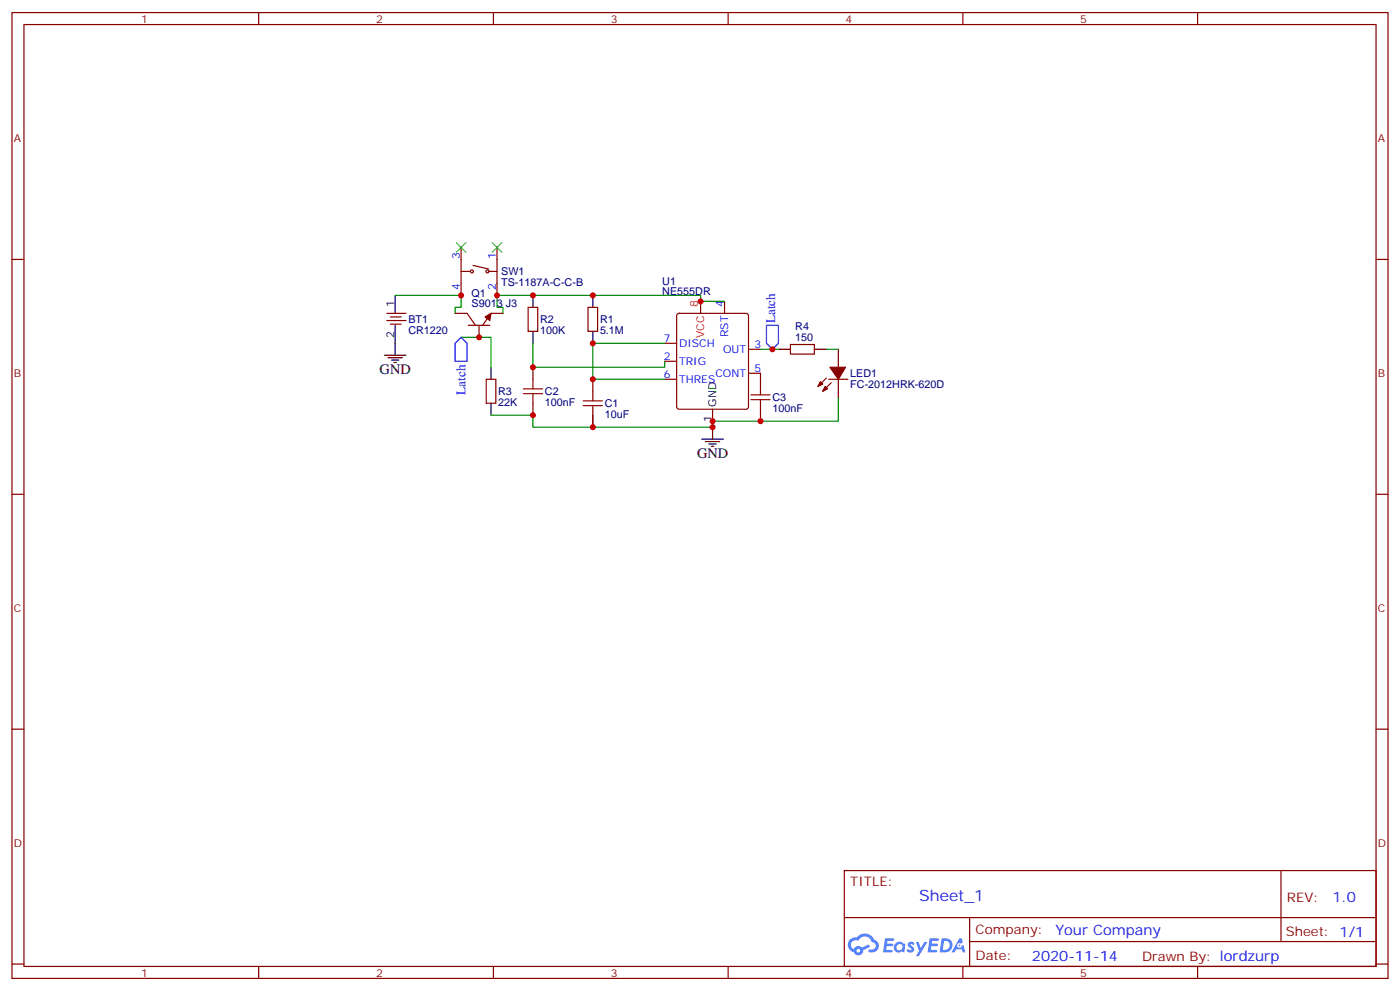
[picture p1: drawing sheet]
<svg xmlns="http://www.w3.org/2000/svg" width="412mm" height="292mm" viewBox="0 0 412 292" stroke-linecap="round" stroke-linejoin="round" font-family="sans-serif">
<g fill="none" stroke="#870000" stroke-width=".35">
<path d="M3.5 3.7h405.4v284.3h-405.4zM7.1 7.2h398.2v277.3h-398.2zM76.2 3.7v3.5M145.3 3.7v3.5M214.5 3.7v3.5M283.6 3.7v3.5M352.8 3.7v3.5M3.5 76.4h3.6M405.3 76.4h3.6M3.5 145.5h3.6M405.3 145.5h3.6M3.5 214.7h3.6"/>
<path d="M405.3 214.7h3.6M248.7 256.3h156.6v28.2h-156.6zM377.3 256.3v20.9M248.7 270.1h156.5M285.6 277.2h119.6M285.6 270.1v14.2M3.5 283.8h3.6M76.2 284.5v3.5M145.3 284.5v3.5M214.5 284.5v3.5M283.6 284.5v3.5M352.8 284.5v3.5"/>
<path d="M405.3 283.8h3.6"/>
</g>
<g fill="#5487ff">
<path d="M267.7 277.5a1.22 1.22 0 0 1 1.7 .2l-.4 .6a.47 .47 0 0 0-.3-.4 .47 .47 0 0 0-.5 .2l.1 .2a1.14 1.14 0 0 1 .8 1.8 1.14 1.14 0 0 1-1.9 0l-.2-.2 .5-.6 .7 .5a.29 .29 0 0 0 .3-.3 .29 .29 0 0 0-.2-.3 1.04 1.04 0 0 1-.6-1.7z"/>
<path d="M260.7 276.2h2.4l.3 .2-.2 .5-1.8 .1-.1 .8h1.5l.3 .4-.3 .4h-1.6l-.2 1.1h1.7l.2 .3-.2 .3-2.6 .1z"/>
<path d="M273.8 276.2h2.4l.3 .2-.1 .5-1.8 .1-.2 .8h1.6l.3 .4-.4 .4-1.6-.1-.1 1.1 1.7 .1 .2 .3-.2 .3-2.6 .1z"/>
<path d="M282.6 276.2h.7l.3 1.3-.6 .3a.69 .69 0 0 0-1 .3 .69 .69 0 0 0 .4 .9 .69 .69 0 0 0 .9-.6l.5-.2 .6 2.2h-.8l-.2-.9h-1.8l-.5 .9h-.8z"/>
<path d="M269.8 277.3h.8l.6 1.8 1.1-1.8h.9l-2.6 4.2h-.8l.9-1.5z"/>
<path d="M277.4 276.2l-.6 4.2h1.3a2.11 2.11 0 0 0 2.5-2.1 2.11 2.11 0 0 0-2.5-2.1zM278.1 277a1.39 1.39 0 0 1 1.7 1.4 1.39 1.39 0 0 1-1.8 1.2h-.3z"/>
<path d="M263.7 277.8a1.54 1.54 0 0 0-.1 2.2 1.54 1.54 0 0 0 2.2 .1l.6 .3 .3-2.3-.2-.3h-.4a1.49 1.49 0 0 0-2.4 0zM264 278.8a.94 .94 0 0 1 1.8 0 .94 .94 0 0 1-1.8 0z"/>
<path d="M250.4 276.6a2.18 2.18 0 0 0 1.1 3.7 1.44 1.44 0 0 0 1.6 .9 1.44 1.44 0 0 0 1.2-1.4l2-1.1-.5-.7-1.9 1a1.47 1.47 0 0 0-2.4 .4 1.39 1.39 0 0 1-.7-1.9 1.39 1.39 0 0 1 2-.5 2.12 2.12 0 0 1 2.2-1.3 2.12 2.12 0 0 1 1.9 1.7 1.14 1.14 0 0 1 1.1 1.4 1.14 1.14 0 0 1-1.7 .7 .43 .43 0 0 0-.5 .4 .43 .43 0 0 0 .4 .5 1.98 1.98 0 0 0 2.5-1.2 1.98 1.98 0 0 0-1.2-2.6 3.1 3.1 0 0 0-5.3-.6l-.9 .1zM252.3 279.9a.55 .55 0 0 1 1.1 0 .55 .55 0 0 1-1.1 0z"/>
<circle cx="282.6" cy="278.3" r=".26"/>
</g>
<g fill="none" stroke="#000" stroke-width=".35">
<path d="M116.4 87v5.3M116.4 95.8v8.8M157 87v3.5M157 97.5v3.6M174.6 87v3.5M174.6 97.5v3.6M113.2 104.6h6.4M114.3 105.3h4.2M115.4 106h2.1M116.1 106.7h.7M144.6 108.1v3.6M144.6 118.7v3.5"/>
<path d="M229.3 102.8h3.5M239.9 102.8h3.5M206.7 129.3h6.4M207.8 130h4.2M208.8 130.7h2.2M209.5 131.4h.8M209.9 125.8v3.5"/>
</g>
<g fill="none" stroke="#870000" stroke-width=".35">
<path d="M135.8 72.8v14.2M135.8 79.9h2.5M139.3 78.1l4.6 1.1M143.9 79.9h2.5M146.4 72.8v14.2M113.9 92.3h5.7M113.9 94.4h5.7M115 93.3h3.2M115 95.4h3.2M134.1 92.3h3.5l2.5 3.5M137.9 95.8h6.4M141.1 95.8v3.5"/>
<path d="M148.2 92.3h-3.6l-2.4 3.5M155.6 90.5h2.8v7h-2.8zM173.2 90.5h2.8v7h-2.8zM199.6 92.5l.4-.2h19.8l.5 .2 .2 .5v26.8l-.2 .5-.5 .2h-19.8l-.5-.3-.2-.4v-26.8zM206.4 88.7v3.6M213.4 88.7v3.6M143.2 111.7h2.8v7h-2.8zM157 108.1v3.6M157 118.7v3.5M174.6 111.7v3.5M195.8 101.1h3.5M195.8 111.7h3.5"/>
<path d="M195.8 106.4h3.5M220.5 109.9h3.5v3.5M220.5 102.8h3.5M232.8 101.4h7.1v2.8h-7.1zM243.4 111.3l-2.5 2.5M244.1 111.7h5.7M244.8 112.7l-2.4 2.5M246.9 102.8v5.3M246.9 111.7v5.2M174.6 122.2v3.6M209.9 120.5v3.5M224 120.5v3.5"/>
<circle cx="139" cy="79.9" r=".44"/>
<circle cx="143.6" cy="79.9" r=".44"/>
</g>
<path d="M116.4 87h19.4v3.5h-1.7v1.8M135.8 99.3h8.8v8.8M213.4 88.7h-7v-1.7h-60v3.5h1.8v1.8M157 101.1v7h38.8v-1.7M195.8 101.1h-21.2v10.6h21.2M224 102.8h5.3M243.4 102.8h3.5M246.9 116.9v7.1h-37v1.8M144.6 122.2h12.4v3.6h17.6M174.6 122.2v3.6h35.3M209.9 124v1.8" fill="none" stroke="#008700" stroke-width=".35"/>
<path d="M154.2 115.9h5.6M154.2 114.5h5.6M157 111.7v2.8M157 115.9v2.8M171.8 119.4h5.6M171.8 118h5.6M174.6 115.2v2.8M174.6 119.4v2.8M221.2 117.7h5.6M221.2 116.2h5.6M224 113.4v2.8M224 117.7v2.8" fill="none" stroke="#a10000" stroke-width=".35"/>
<g fill="#870000" stroke="#870000" stroke-width=".35">
<path d="M142.9 93.3l1.7-1-.3 2.1z"/>
<path d="M243.1 113.8l.7 .7-1.4 .7z"/>
<path d="M241.7 112.4l.7 .7-1.5 .7z"/>
<path d="M244.5 108.1h4.6l-2.2 3.6z"/>
</g>
<path d="M135.8 99.3l1.8 1.8v5.3h-3.5v-5.3zM225.8 95.8h3.5v5.3l-1.8 1.7-1.7-1.7z" fill="none" stroke="#00f" stroke-width=".35"/>
<path d="M134.4 71.4l2.8 2.9M137.2 71.4l-2.8 2.9M145 71.4l2.8 2.9M147.8 71.4l-2.8 2.9" fill="none" stroke="#3c3" stroke-width=".35"/>
<g fill="#c00">
<circle cx="174.6" cy="101.1" r=".88"/>
<circle cx="157" cy="108.1" r=".88"/>
<circle cx="157" cy="87" r=".88"/>
<circle cx="174.6" cy="87" r=".88"/>
<circle cx="206.4" cy="88.7" r=".88"/>
<circle cx="224" cy="124" r=".88"/>
<circle cx="135.8" cy="87" r=".88"/>
<circle cx="146.4" cy="87" r=".88"/>
<circle cx="227.5" cy="102.8" r=".88"/>
<circle cx="141.1" cy="99.3" r=".88"/>
<circle cx="174.6" cy="125.8" r=".88"/>
<circle cx="174.6" cy="111.7" r=".88"/>
<circle cx="157" cy="122.2" r=".88"/>
<circle cx="209.9" cy="124" r=".88"/>
<circle cx="209.9" cy="125.8" r=".88"/>
</g>
<text font-size="4.6" fill="#00f" x="270.8" y="265.3">Sheet_1</text>
<g font-size="4.2">
<text x="111.8" y="110.2">GND</text>
<text x="205.3" y="134.9">GND</text>
</g>
<g font-size="4.2" fill="#00f">
<text x="392.5" y="265.6">1.0</text>
<text x="310.9" y="275.1">Your Company</text>
<text x="304" y="282.9">2020-11-14</text>
</g>
<g font-size="3.9" fill="#00f">
<text x="228.4" y="95.1" transform="rotate(-90 228.4 95.1)">Latch</text>
<text x="137.1" y="116.2" transform="rotate(-90 137.1 116.2)">Latch</text>
</g>
<g font-size="3.9" fill="#800">
<text x="250.5" y="260.9">TITLE:</text>
<text x="379.1" y="265.6">REV:</text>
<text x="287.4" y="275.1">Company:</text>
<text x="378.7" y="275.7">Sheet: 1/1</text>
<text x="287.4" y="282.8">Date:</text>
<text x="336.4" y="282.8">Drawn By: lordzurp</text>
</g>
<g font-size="3.2" fill="#800">
<text x="41.6" y="6.7">1</text>
<text x="110.8" y="6.7">2</text>
<text x="179.9" y="6.7">3</text>
<text x="249.1" y="6.7">4</text>
<text x="318.2" y="6.7">5</text>
<text x="4.1" y="41.8">A</text>
<text x="405.9" y="41.8">A</text>
<text x="4.1" y="110.9">B</text>
<text x="405.9" y="110.9">B</text>
<text x="4.1" y="180.1">C</text>
<text x="405.9" y="180.1">C</text>
<text x="4.1" y="249.2">D</text>
<text x="405.9" y="249.2">D</text>
<text x="41.6" y="287.5">1</text>
<text x="110.8" y="287.5">2</text>
<text x="179.9" y="287.5">3</text>
<text x="249.1" y="287.5">4</text>
<text x="318.2" y="287.5">5</text>
</g>
<g font-size="3.2" fill="#00f">
<text x="135.5" y="76.4" transform="rotate(-90 135.5 76.4)">3</text>
<text x="146" y="76.4" transform="rotate(-90 146 76.4)">1</text>
<text x="135.5" y="85.4" transform="rotate(-90 135.5 85.4)">4</text>
<text x="146" y="85.4" transform="rotate(-90 146 85.4)">2</text>
<text x="213.1" y="90.5" transform="rotate(-90 213.1 90.5)">4</text>
<text x="195.5" y="100.7">7</text>
<text x="214.5" y="99.3" transform="rotate(-90 214.5 99.3)">RST</text>
<text x="195.5" y="106">2</text>
<text x="200" y="102.1">DISCH</text>
<text x="200" y="107.4">TRIG</text>
<text x="213" y="103.9">OUT</text>
<text x="222.2" y="102.5">3</text>
<text x="195.5" y="111.3">6</text>
<text x="200" y="112.7">THRES</text>
<text x="210.7" y="110.9">CONT</text>
<text x="222.2" y="109.5">5</text>
</g>
<g font-size="3.2" fill="#000080">
<text x="147.6" y="81.1">SW1</text>
<text x="195.1" y="83.8">U1</text>
<text x="138.9" y="87.4">Q1</text>
<text x="147.6" y="84.2">TS-1187A-C-C-B</text>
<text x="195.1" y="87">NE555DR</text>
<text x="120.3" y="95.2">BT1</text>
<text x="138.9" y="90.5">S9013 J3</text>
<text x="159.1" y="95.2">R2</text>
<text x="176.7" y="95.2">R1</text>
<text x="120.3" y="98.3">CR1220</text>
<text x="159.1" y="98.3">100K</text>
<text x="176.7" y="98.3">5.1M</text>
<text x="234.3" y="100.4">150</text>
<text x="234.3" y="97.2">R4</text>
<text x="250.5" y="111.1">LED1</text>
<text x="146.8" y="119.5">22K</text>
<text x="146.8" y="116.4">R3</text>
<text x="160.5" y="119.5">100nF</text>
<text x="160.5" y="116.4">C2</text>
<text x="178.2" y="119.9">C1</text>
<text x="227.5" y="118.1">C3</text>
<text x="250.5" y="114.2">FC-2012HRK-620D</text>
<text x="178.2" y="123">10uF</text>
<text x="227.5" y="121.2">100nF</text>
</g>
<g font-size="3.2">
<text x="116.1" y="90.5" transform="rotate(-90 116.1 90.5)">1</text>
<text x="116.1" y="99.6" transform="rotate(-90 116.1 99.6)">2</text>
<text x="211" y="119.8" transform="rotate(-90 211 119.8)">GND</text>
<text x="209.5" y="124.3" transform="rotate(-90 209.5 124.3)">1</text>
</g>
<g font-size="3.2" fill="#f00">
<text x="205.6" y="90.4" transform="rotate(-90 205.6 90.4)">8</text>
<text x="207.4" y="99.6" transform="rotate(-90 207.4 99.6)">VCC</text>
</g>
</svg>
